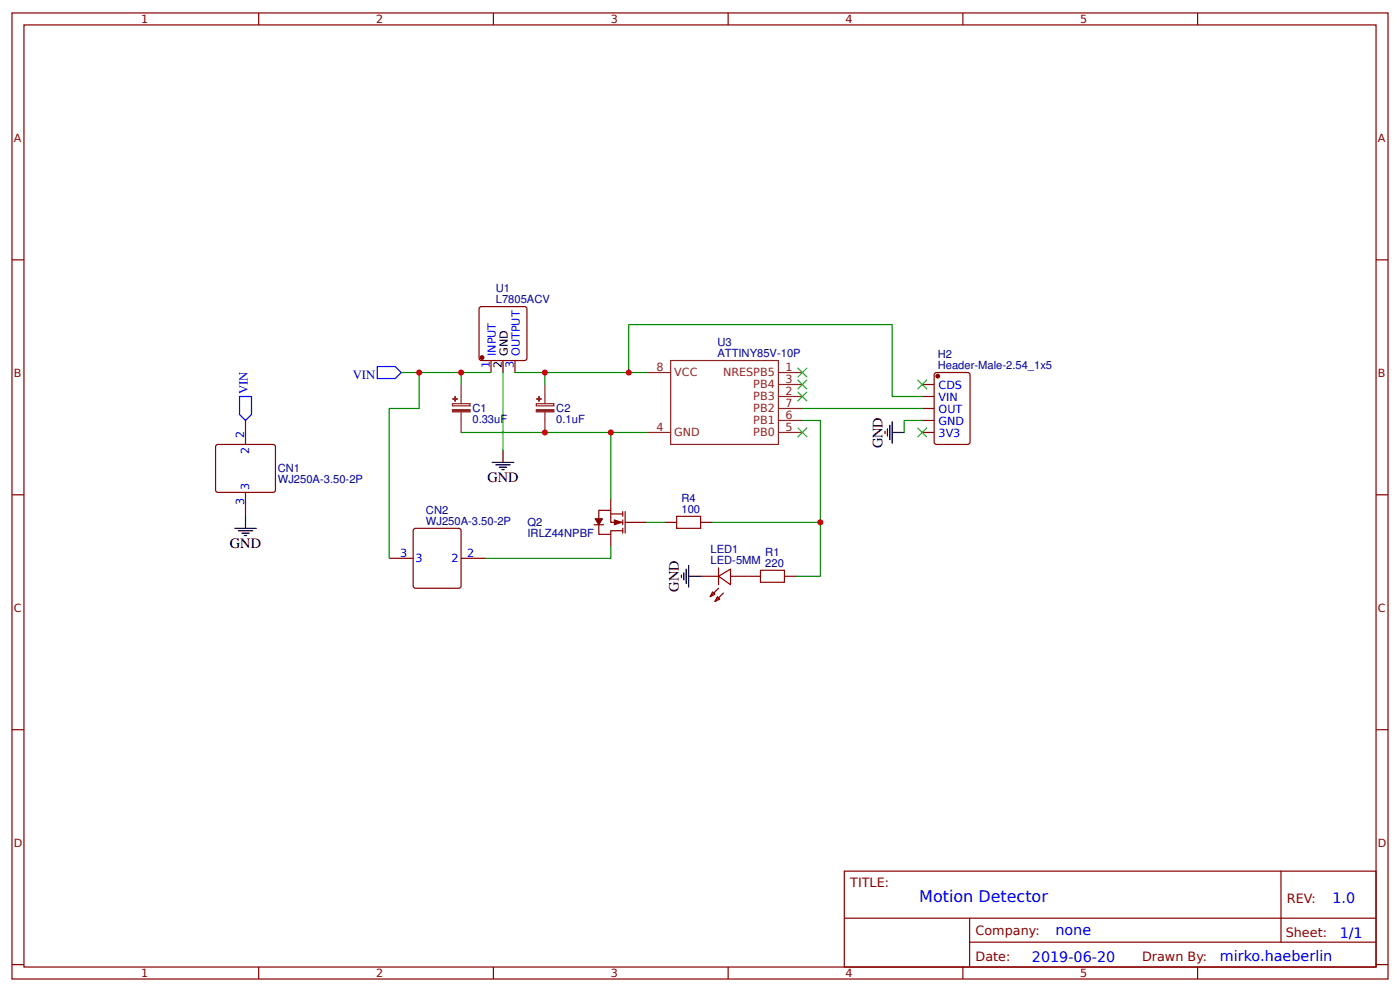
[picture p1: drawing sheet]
<svg xmlns="http://www.w3.org/2000/svg" width="309mm" height="219mm" viewBox="0 0 309 219" stroke-linecap="round" stroke-linejoin="round" font-family="sans-serif">
<g fill="none" stroke="#800" stroke-width=".26">
<path d="M2.6 2.9h304.1v213.2h-304.1zM5.3 5.5h298.7v208h-298.7zM57.1 2.9v2.6M109 2.9v2.6M160.9 2.9v2.6M212.7 2.9v2.6M264.6 2.9v2.6M2.6 57.4h2.7M304 57.4h2.7M105.9 67.9l.5-.2h9.5l.4 .2 .1 11.2-.2 .4-9.8 .1-.5-.3zM108.5 79.6v2.6M113.8 79.6v2.6"/>
<path d="M47.7 98.4l.5-.3 12.4 .1 .3 .4-.1 9.8-.5 .3-12.4-.1-.3-.4zM54.2 92.8v5.3M203.7 84.9h2.7M203.7 87.5h2.7M203.7 90.2h2.7M203.7 92.8h2.7M203.7 95.5h2.7M206.4 82.5l.5-.3h6.9l.4 .3 .1 15.1-.2 .4-7.2 .1-.5-.3zM2.6 109.2h2.7M54.2 108.7v5.3M91.4 116.9l.4-.3h9.5l.5 .3 .1 12.4-.3 .5-9.8 .1-.4-.3zM131.2 115.8h2.1"/>
<path d="M132.3 115.8v2.2h2.6v-.8h2.7M132.3 114.5v-1.8h2.6v2.6h2.7M134.9 113.5h2.7M134.9 110v2.7M134.9 118v2.6M137.6 112.9v1.1M137.6 114.8v1M137.6 116.6v1.1M138.1 112.9v4.8M138.1 115.3h4.8M146.8 115.3h2.7M154.8 115.3h2.6"/>
<path d="M304 109.2h2.7M86 123.2h5.3M101.9 123.2h5.3M154.8 127.2h3.9M157.4 130.7l.6 .5-1.1 .5zM158.5 131.7l.5 .5-1 .6zM158.7 127.2l2.7-1.6v3.5zM158.7 129.9l-1.8 1.8M158.7 125.4v3.7M159.8 130.9l-1.8 1.9M161.4 127.2h6.6M173.3 127.2h2.6"/>
<path d="M2.6 161.1h2.7M304 161.1h2.7M186.5 192.3h117.5v21.2h-117.5zM283 192.3v15.7M2.6 212.9h2.7M57.1 213.5v2.6M109 213.5v2.6M160.9 213.5v2.6M186.6 202.7h117.3M212.7 213.5v2.6M214.2 208h89.7M214.2 202.7v10.6"/>
<path d="M264.6 213.5v2.6M304 212.9h2.7"/>
</g>
<g fill="none" stroke="#000" stroke-width=".26">
<path d="M111.1 79.6v2.6M111.1 99.4v2.7M195.5 95.2v.5M196.1 94.7v1.6M196.6 93.9v3.1M197.1 95.5h2.7M197.1 93.1v4.7M51.9 116.6h4.7M52.7 117.2h3.1M53.4 117.7h1.6M54 118.2h.5M54.2 114v2.6"/>
<path d="M108.7 102.1h4.8M109.5 102.6h3.2M110.3 103.1h1.6M110.9 103.7h.5M150.5 126.9v.6M151.1 126.4v1.6M151.6 125.6v3.2M152.1 127.2h2.7M152.1 124.8v4.8"/>
</g>
<g fill="#800" stroke="#800" stroke-width=".26">
<path d="M135.7 114.8l1.6 .5-1.6 .5z"/>
<path d="M131.5 114.5h1.6l-.8 1.3z"/>
<circle cx="207.2" cy="83" r=".4"/>
<circle cx="106.5" cy="78.9" r=".4"/>
</g>
<g fill="none" stroke="#080" stroke-width=".26">
<path d="M88.6 82.2h19.9M92.6 82.2v8h-6.6v33M101.9 82.2v2.7M101.9 95.5h41M111.1 82.2v17.2M113.8 82.2h6.6M134.9 95.5v14.5M138.9 82.2v-10.6h58.2v15.9h6.6M142.9 82.2h-22.5v2.7M177.3 92.8h3.9v22.5h-23.8M177.3 90.2h26.4M203.7 92.8h-3.9v2.7"/>
<path d="M142.9 115.3h3.9M181.2 115.3v11.9h-5.3M134.9 120.6v2.6h-27.7"/>
</g>
<g fill="#000" stroke="#3c3" stroke-width=".26">
<path d="M176.2 81.2l2.1 2.1zM178.3 81.2l-2.1 2.1z"/>
<path d="M176.2 83.8l2.1 2.1zM178.3 83.8l-2.1 2.1z"/>
<path d="M176.2 86.5l2.1 2.1zM178.3 86.5l-2.1 2.1z"/>
<path d="M176.2 94.4l2.1 2.1zM178.3 94.4l-2.1 2.1z"/>
<path d="M202.7 94.4l2.1 2.1zM204.8 94.4l-2.1 2.1z"/>
<path d="M202.7 83.8l2.1 2.1zM204.8 83.8l-2.1 2.1z"/>
</g>
<path d="M52.9 87.5h2.7v4l-1.4 1.3-1.3-1.3zM83.3 80.9h4l1.3 1.3-1.3 1.4h-4z" fill="none" stroke="#00f" stroke-width=".26"/>
<g fill="none" stroke="#8d2323" stroke-width=".26">
<path d="M148.2 79.6h23.8v18.5h-23.8zM100 89.1h3.8v.5h-3.8zM101.9 84.9v4.2M101.9 91v4.5M118.5 89.1h3.9v.5h-3.9zM120.4 84.9v4.2M120.4 91v4.5M142.9 95.5h5.3M142.9 82.2h5.3M172 95.5h5.3M172 92.8h5.3M172 90.2h5.3"/>
<path d="M172 87.5h5.3M172 84.9h5.3M172 82.2h5.3"/>
</g>
<path d="M149.5 114h5.3v2.6h-5.3zM168 125.9h5.3v2.6h-5.3z" fill="none" stroke="#a00000" stroke-width=".26"/>
<g fill="#8d2323" stroke="#8d2323" stroke-width=".26">
<path d="M100 90.4h3.8v.5h-3.8z"/>
<path d="M100 88.1h1.1z"/>
<path d="M100.5 87.5l.1 1.1z"/>
<path d="M118.5 90.4h3.9v.5h-3.9z"/>
<path d="M118.5 88.1h1.1z"/>
<path d="M119.1 87.5v1.1z"/>
</g>
<g fill="#c00">
<circle cx="92.6" cy="82.2" r=".66"/>
<circle cx="101.9" cy="82.2" r=".66"/>
<circle cx="138.9" cy="82.2" r=".66"/>
<circle cx="181.2" cy="115.3" r=".66"/>
<circle cx="120.4" cy="82.2" r=".66"/>
<circle cx="120.4" cy="95.5" r=".66"/>
<circle cx="134.9" cy="95.5" r=".66"/>
</g>
<text font-size="3.5" fill="#00f" x="203.1" y="199.1">Motion Detector</text>
<g font-size="3.2">
<text x="195" y="99" transform="rotate(-90 195 99)">GND</text>
<text x="107.7" y="106.3">GND</text>
<text x="50.8" y="120.9">GND</text>
<text x="150" y="130.6" transform="rotate(-90 150 130.6)">GND</text>
</g>
<g font-size="3.2" fill="#00f">
<text x="294.4" y="199.2">1.0</text>
<text x="233.2" y="206.4">none</text>
<text x="296" y="207">1/1</text>
<text x="228" y="212.3">2019-06-20</text>
<text x="269.5" y="212.2">mirko.haeberlin</text>
</g>
<g font-size="2.8" fill="#00f">
<text x="77.9" y="83.6">VIN</text>
<text x="54.8" y="87.1" transform="rotate(-90 54.8 87.1)">VIN</text>
</g>
<g font-size="2.8" fill="#800">
<text x="187.9" y="195.7">TITLE:</text>
<text x="284.3" y="199.2">REV:</text>
<text x="215.5" y="206.4">Company:</text>
<text x="284.1" y="206.9">Sheet:</text>
<text x="215.5" y="212.1">Date:</text>
<text x="252.3" y="212.2">Drawn By:</text>
</g>
<g font-size="2.5" fill="#800">
<text x="31.2" y="5.1">1</text>
<text x="83.1" y="5.1">2</text>
<text x="134.9" y="5.1">3</text>
<text x="186.8" y="5.1">4</text>
<text x="238.7" y="5.1">5</text>
<text x="3" y="31.4">A</text>
<text x="304.4" y="31.4">A</text>
<text x="3" y="83.3">B</text>
<text x="304.4" y="83.3">B</text>
<text x="3" y="135.1">C</text>
<text x="304.4" y="135.1">C</text>
<text x="3" y="187">D</text>
<text x="304.4" y="187">D</text>
<text x="31.2" y="215.7">1</text>
<text x="83.1" y="215.7">2</text>
<text x="134.9" y="215.7">3</text>
<text x="186.8" y="215.7">4</text>
<text x="238.7" y="215.7">5</text>
</g>
<g font-size="2.5" fill="#000080">
<text x="109.5" y="64.5">U1</text>
<text x="109.5" y="66.9">L7805ACV</text>
<text x="158.5" y="76.4">U3</text>
<text x="158.5" y="78.8">ATTINY85V-10P</text>
<text x="207.2" y="81.4">Header-Male-2.54_1x5</text>
<text x="207.2" y="79.1">H2</text>
<text x="104.4" y="93.4">0.33uF</text>
<text x="104.4" y="91">C1</text>
<text x="122.9" y="93.4">0.1uF</text>
<text x="122.9" y="91">C2</text>
<text x="61.4" y="106.7">WJ250A-3.50-2P</text>
<text x="61.4" y="104.2">CN1</text>
<text x="94.1" y="113.4">CN2</text>
<text x="150.6" y="113.2">100</text>
<text x="150.6" y="110.8">R4</text>
<text x="94.1" y="115.8">WJ250A-3.50-2P</text>
<text x="116.5" y="118.6">IRLZ44NPBF</text>
<text x="116.6" y="116.2">Q2</text>
<text x="157" y="124.6">LED-5MM 220</text>
<text x="157" y="122.1">LED1</text>
<text x="169.1" y="122.7">R1</text>
</g>
<g font-size="2.5" fill="#00f">
<text x="108.2" y="81.3" transform="rotate(-90 108.2 81.3)">1</text>
<text x="109.5" y="78.6" transform="rotate(-90 109.5 78.6)">INPUT</text>
<text x="113.5" y="81.3" transform="rotate(-90 113.5 81.3)">3</text>
<text x="114.8" y="78.6" transform="rotate(-90 114.8 78.6)">OUTPUT</text>
<text x="207.4" y="85.9">CDS</text>
<text x="207.4" y="88.6">VIN</text>
<text x="207.4" y="91.2">OUT</text>
<text x="207.4" y="93.9">GND</text>
<text x="54" y="96.8" transform="rotate(-90 54 96.8)">2</text>
<text x="55" y="100.2" transform="rotate(-90 55 100.2)">2</text>
<text x="207.4" y="96.5">3V3</text>
<text x="54" y="111.6" transform="rotate(-90 54 111.6)">3</text>
<text x="55" y="108.2" transform="rotate(-90 55 108.2)">3</text>
<text x="88.4" y="123">3</text>
<text x="91.8" y="124">3</text>
<text x="99.8" y="124">2</text>
<text x="103.2" y="123">2</text>
</g>
<g font-size="2.5">
<text x="110.9" y="81.3" transform="rotate(-90 110.9 81.3)">2</text>
<text x="112.2" y="78.6" transform="rotate(-90 112.2 78.6)">GND</text>
</g>
<g font-size="2.5" fill="#8d2323">
<text x="145" y="82">8</text>
<text x="149" y="83">VCC</text>
<text x="159.7" y="83">NRESPB5</text>
<text x="173.6" y="82">1</text>
<text x="166.4" y="88.3">PB3</text>
<text x="166.4" y="85.7">PB4</text>
<text x="173.6" y="89.9">7</text>
<text x="173.6" y="87.3">2</text>
<text x="173.6" y="84.6">3</text>
<text x="145" y="95.2">4</text>
<text x="166.4" y="93.6">PB1</text>
<text x="166.4" y="91">PB2</text>
<text x="173.6" y="95.2">5</text>
<text x="173.6" y="92.6">6</text>
<text x="149" y="96.3">GND</text>
<text x="166.4" y="96.3">PB0</text>
</g>
</svg>
